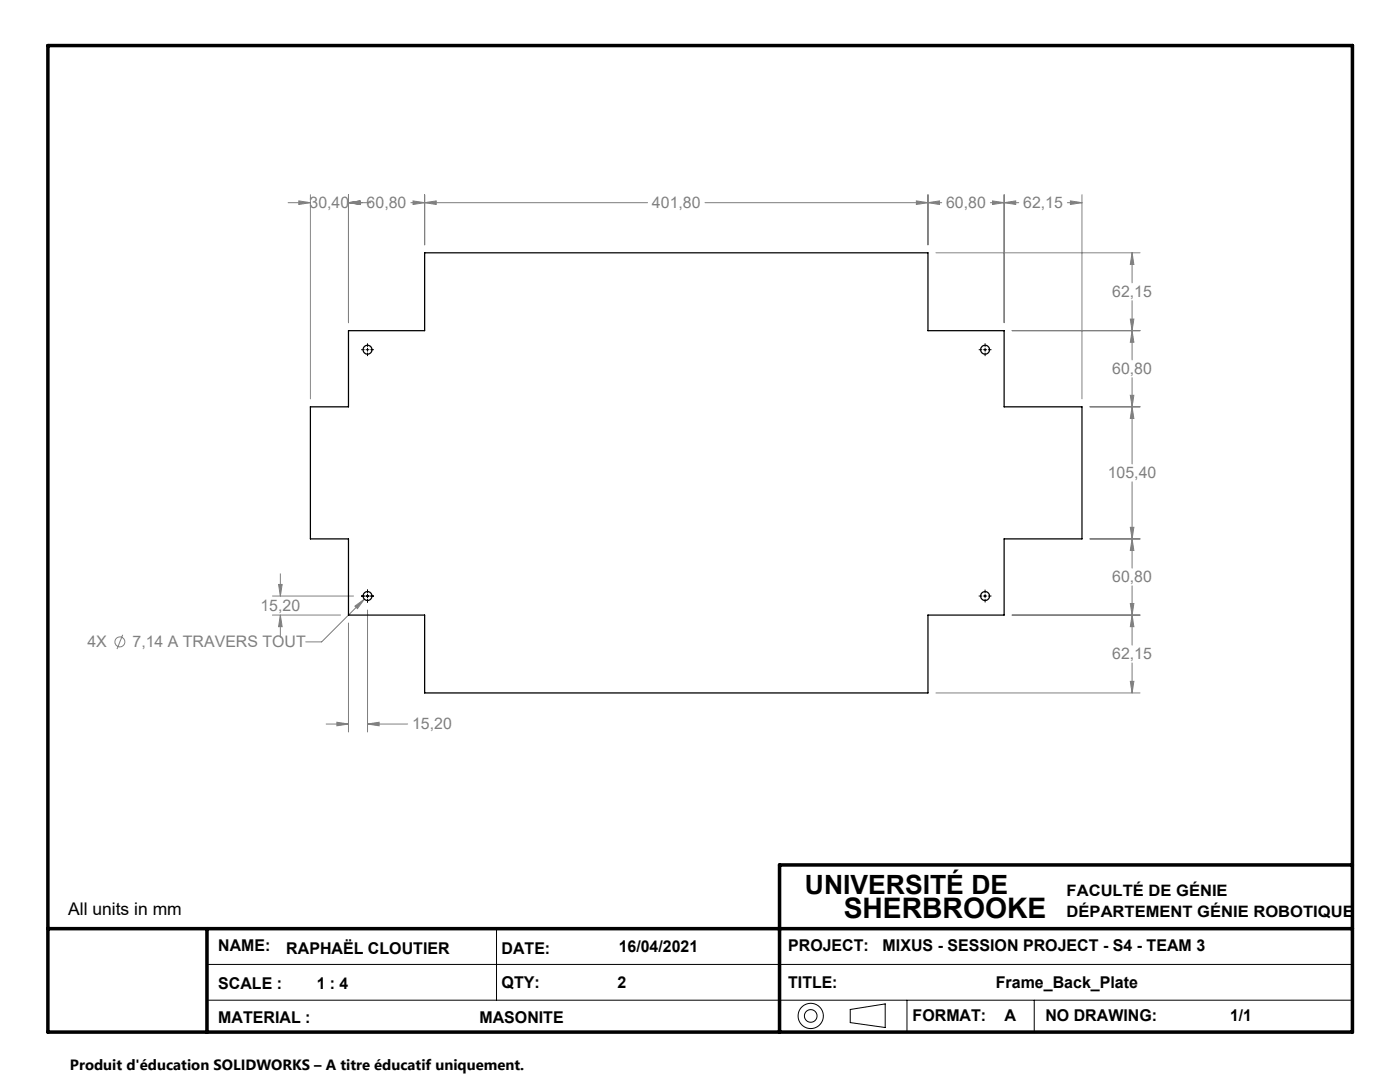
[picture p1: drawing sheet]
<svg xmlns="http://www.w3.org/2000/svg" width="279mm" height="216mm" viewBox="0 0 279 216" stroke-linecap="round" stroke-linejoin="round" font-family="sans-serif">
<g fill="none" stroke="#000" stroke-width=".2">
<path d="M72.1 69.8h.6M73 69.8h.7M73.3 68.6v.5M73.3 69.5v.6M73.3 70.4v.6M74 69.8h.6M195.4 69.8h.6M196.3 69.8h.6M196.6 68.6v.5M196.6 69.5v.6M196.6 70.4v.6M197.2 69.8h.6"/>
<path d="M72.1 118.9h.6M73 118.9h.7M73.3 117.7v.6M73.3 118.6v.6M73.3 119.6v.5M74 118.9h.6M195.4 118.9h.6M196.3 118.9h.6M196.6 117.7v.6M196.6 118.6v.6M196.6 119.6v.5M197.2 118.9h.6"/>
<path d="M41.3 192.4h228.6M41.3 199.6h228.6M99.1 185.3v14.3M181 199.6v6.3M206.4 199.6v6.3M169.7 201.4l7-1.1v4.7l-7-1z"/>
<circle cx="161.8" cy="202.7" r="2.52"/>
<circle cx="161.8" cy="202.7" r="1.26"/>
</g>
<path d="M9.6 9.1h260.3v196.8h-260.3zM269.9 172.6h-114.3v33.3M9.6 185.3h260.3M41.3 185.3v20.6" fill="none" stroke="#000" stroke-width=".7"/>
<g fill="none" stroke="#808080" stroke-width=".2">
<path d="M61.9 38.9v40.7M69.5 38.9v25.5M84.7 38.9v10M185.2 38.9v10M200.4 38.9v25.5M215.9 38.9v40.7M57.5 40.4h4.4M59.6 40.1l2.3 .3-2.3 .4zM69.5 40.4l2.4-.3v.7zM69.5 40.4h4.5M82 40.4h47.2M82.4 40.1l2.3 .3-2.3 .4z"/>
<path d="M84.7 40.4l2.4-.3v.7zM140.7 40.4h47.2M182.9 40.1l2.3 .3-2.3 .4zM185.2 40.4l2.3-.3v.7zM186.8 50.4h40.7M197.6 40.4h5.7M198.1 40.1l2.3 .3-2.3 .4zM200.4 40.4l2.3-.3v.7zM213 40.4h2.9M213.6 40.1l2.3 .3-2.3 .4zM225.9 50.4l.4 2.4h-.7zM225.9 50.4v6"/>
<path d="M225.9 60v11.8M202 66h25.5M225.6 78.9h.7l-.4 2.3zM225.6 63.7h.7l-.4 2.3zM225.9 66l.4 2.3h-.7zM225.9 75.4v17.2M217.5 81.2h10M225.9 81.2l.4 2.3h-.7zM225.9 96.1v17.3M54.4 118.9h16.1M55.6 116.6h.7l-.3 2.3zM56 114.5v4.4"/>
<path d="M72.7 119.6l-8.5 8.5h-3.2M217.5 107.5h10M225.6 105.2h.7l-.4 2.3zM225.9 107.5l.4 2.3h-.7zM225.9 116.9v11.8M24.5 126.7l-1.1 2.8M54.4 122.7h13.6M56 122.7l.3 2.3h-.7zM56 122.7v4.5M69.5 124.3v21.8M70.8 120.9l1.9-1.3-1.4 1.8zM73.3 121.7v24.4"/>
<path d="M186.8 138.3h40.7M202 122.7h25.5M225.6 120.4h.7l-.4 2.3zM225.6 136h.7l-.4 2.3zM225.9 122.7l.4 2.3h-.7zM225.9 132.3v6M65.1 144.5h4.4M67.2 144.1l2.3 .4-2.3 .3zM73.3 144.5l2.4-.4v.7zM73.3 144.5h8.1"/>
<circle cx="23.9" cy="128.1" r=".99"/>
</g>
<path d="M182.9 40.1l2.3 .3-2.3 .4zM84.7 40.4l2.4-.3v.7zM69.5 40.4l2.4-.3v.7zM82.4 40.1l2.3 .3-2.3 .4zM59.6 40.1l2.3 .3-2.3 .4zM69.5 40.4l2.4-.3v.7zM185.2 40.4l2.3-.3v.7zM198.1 40.1l2.3 .3-2.3 .4zM200.4 40.4l2.3-.3v.7zM213.6 40.1l2.3 .3-2.3 .4zM225.9 81.2l.4 2.3h-.7zM225.6 105.2h.7l-.4 2.3zM225.9 66l.4 2.3h-.7zM225.6 78.9h.7l-.4 2.3zM225.9 50.4l.4 2.4h-.7zM225.6 63.7h.7l-.4 2.3zM225.9 107.5l.4 2.3h-.7zM225.6 120.4h.7l-.4 2.3zM225.9 122.7l.4 2.3h-.7zM225.6 136h.7l-.4 2.3zM70.8 120.9l.5 .5 1.4-1.8zM56 122.7l.3 2.3h-.7zM55.6 116.6h.7l-.3 2.3zM73.3 144.5l2.4-.4v.7zM67.2 144.1l2.3 .4-2.3 .3z" fill="#808080"/>
<g fill="none" stroke="#000" stroke-width=".25">
<path d="M84.7 50.4h100.5v15.6h15.2v15.2h15.5v26.3h-15.5v15.2h-15.2v15.6h-100.5v-15.6h-15.2v-15.2h-7.6v-26.3h7.6v-15.2h15.2z"/>
<circle cx="73.3" cy="69.8" r=".89"/>
<circle cx="196.6" cy="69.8" r=".89"/>
<circle cx="73.3" cy="118.9" r=".89"/>
<circle cx="196.6" cy="118.9" r=".89"/>
</g>
<text font-size="5.6" x="168.4" y="183.2">SHERBROOKE</text>
<text font-size="5.3" x="160.6" y="178.4">UNIVERSITÉ DE</text>
<text font-size="3.5" x="13.6" y="182.5">All units in mm</text>
<g font-size="3.2" fill="#808080">
<text x="61.8" y="41.5">30,40</text>
<text x="73.2" y="41.5">60,80</text>
<text x="130.1" y="41.5">401,80</text>
<text x="188.8" y="41.5">60,80</text>
<text x="204.2" y="41.5">62,15</text>
<text x="222" y="59.3">62,15</text>
<text x="222" y="74.6">60,80</text>
<text x="221.1" y="95.4">105,40</text>
<text x="222" y="116.2">60,80</text>
<text x="52" y="121.9">15,20</text>
<text x="17.4" y="129.1">4X</text>
<text x="26.4" y="129.1">7,14 A TRAVERS TOUT</text>
<text x="222" y="131.6">62,15</text>
<text x="82.2" y="145.5">15,20</text>
</g>
<g font-size="3.2">
<text x="43.6" y="189.7">NAME:</text>
<text x="57.1" y="190.4">RAPHAËL CLOUTIER</text>
<text x="100.1" y="190.3">DATE:</text>
<text x="123.5" y="190">16/04/2021</text>
<text x="157.3" y="189.8">PROJECT:</text>
<text x="176.1" y="189.8">MIXUS - SESSION PROJECT - S4 - TEAM 3</text>
<text x="43.6" y="197.3">SCALE :</text>
<text x="63.2" y="197.3">1 : 4</text>
<text x="100.1" y="197.2">QTY:</text>
<text x="123.2" y="197.2">2</text>
<text x="157.3" y="197.2">TITLE:</text>
<text x="198.7" y="197.1">Frame_Back_Plate</text>
<text x="182.1" y="203.8">FORMAT:</text>
<text x="200.5" y="203.8">A</text>
<text x="208.6" y="203.8">NO DRAWING:</text>
<text x="245.5" y="203.7">1/1</text>
<text x="43.6" y="204">MATERIAL :</text>
<text x="95.7" y="204">MASONITE</text>
</g>
<g font-size="3.1">
<text x="212.9" y="178.8">FACULTÉ DE GÉNIE</text>
<text x="212.9" y="183.1">DÉPARTEMENT GÉNIE ROBOTIQUE</text>
</g>
<text font-size="3" x="14" y="213.5">Produit d'éducation SOLIDWORKS – A titre éducatif uniquement.</text>
</svg>
